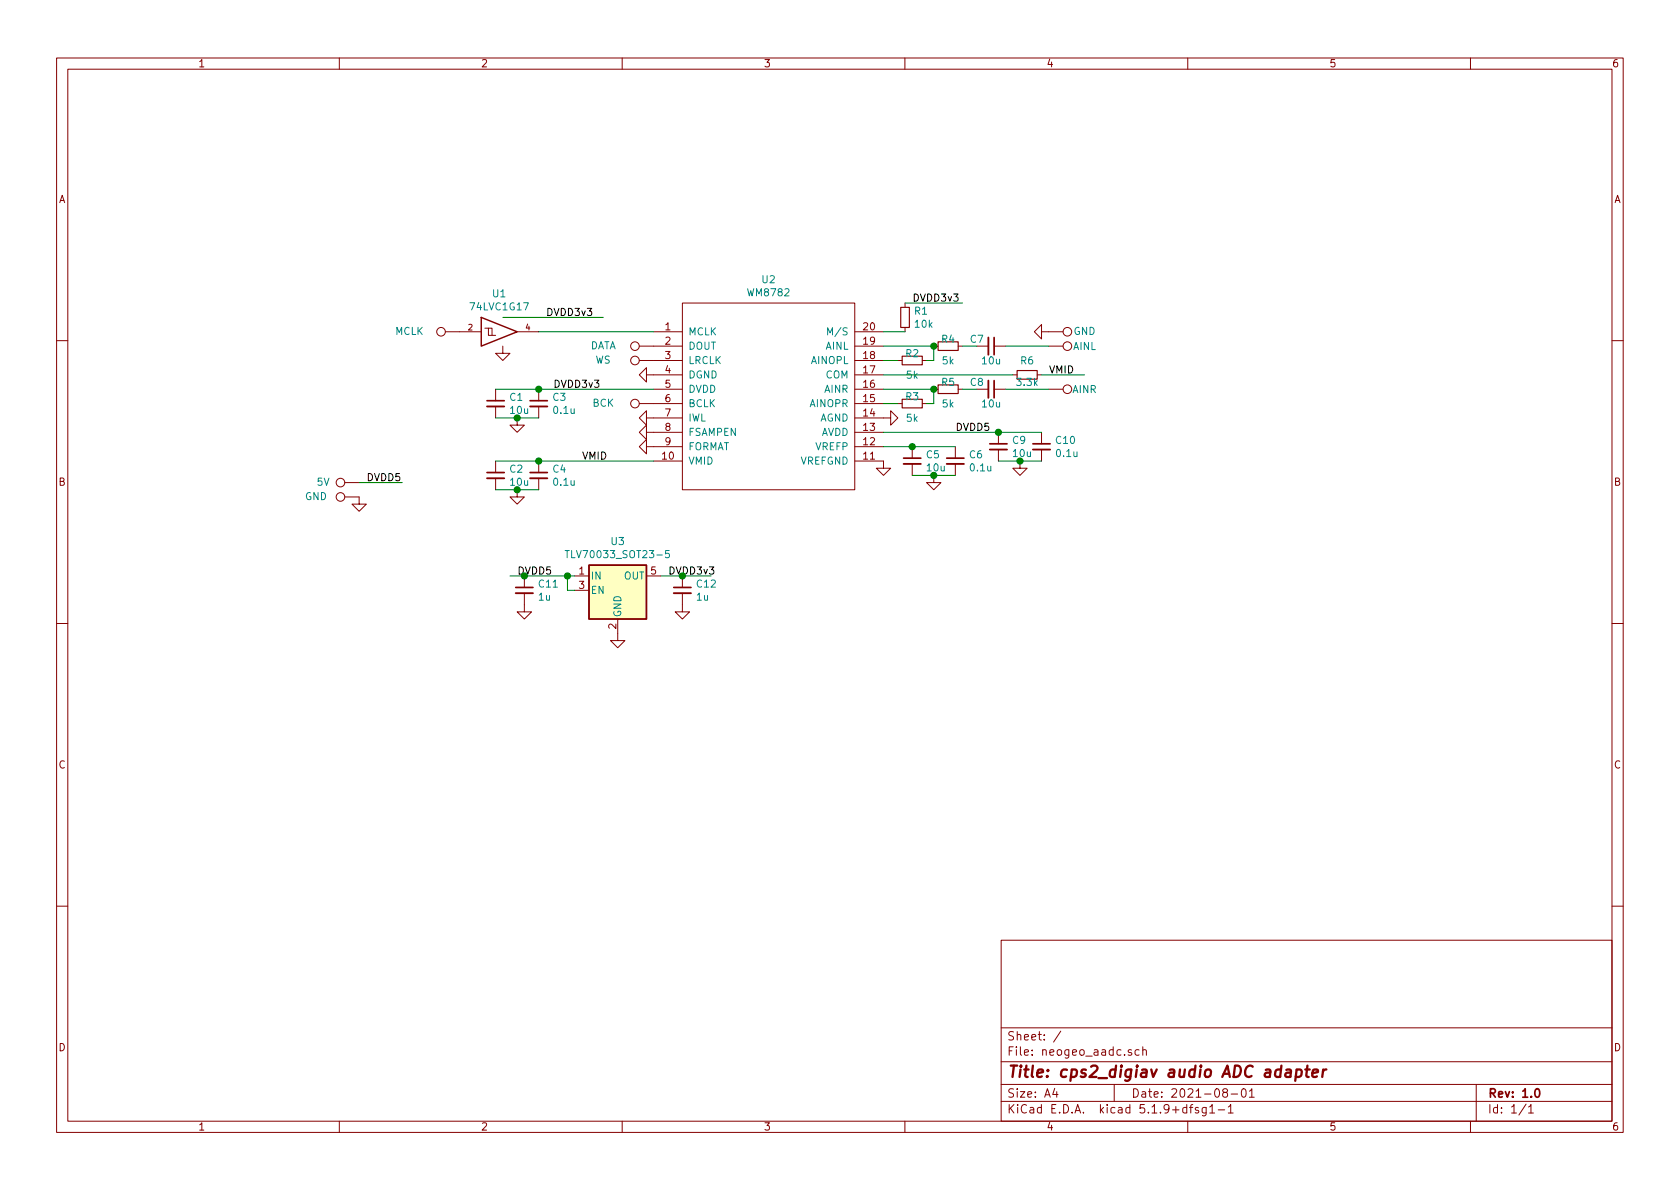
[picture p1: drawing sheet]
EESchema Schematic File Version 4
EELAYER 30 0
EELAYER END
$Descr A4 11693 8268
encoding utf-8
Sheet 1 1
Title "cps2_digiav audio ADC adapter"
Date "2021-08-01"
Rev "1.0"
Comp ""
Comment1 ""
Comment2 ""
Comment3 ""
Comment4 ""
$EndDescr
$Comp
L custom_components:WM8782 U2
U 1 1
P 5350 2750
F 0 "U2" H 5350 3565 50  0000 C CNN
F 1 "WM8782" H 5350 3474 50  0000 C CNN
F 2 "custom_components:TSSOP-20_4.4x6.5mm_Pitch0.65mm_Handsoldering" H 5350 2700 50  0001 C CNN
F 3 "" H 5350 2700 50  0001 C CNN
	1    5350 2750
	1    0    0    -1  
$EndComp
Wire Wire Line
	4550 2300 3750 2300
$Comp
L 74xGxx:74LVC1G17 U1
U 1 1
P 3500 2300
F 0 "U1" H 3475 2567 50  0000 C CNN
F 1 "74LVC1G17" H 3475 2476 50  0000 C CNN
F 2 "Package_TO_SOT_SMD:SOT-23-5_HandSoldering" H 3500 2300 50  0001 C CNN
F 3 "http://www.ti.com/lit/sg/scyt129e/scyt129e.pdf" H 3500 2300 50  0001 C CNN
	1    3500 2300
	1    0    0    -1  
$EndComp
$Comp
L Connector:TestPoint TP4
U 1 1
P 4550 2400
F 0 "TP4" V 4745 2472 50  0001 C CNN
F 1 "DATA" V 4550 2750 50  0000 C CNN
F 2 "custom_components:SMD_PAD" H 4750 2400 50  0001 C CNN
F 3 "~" H 4750 2400 50  0001 C CNN
	1    4550 2400
	0    -1   -1   0   
$EndComp
$Comp
L Connector:TestPoint TP5
U 1 1
P 4550 2500
F 0 "TP5" V 4745 2572 50  0001 C CNN
F 1 "WS" V 4550 2850 50  0000 C CNN
F 2 "custom_components:SMD_PAD" H 4750 2500 50  0001 C CNN
F 3 "~" H 4750 2500 50  0001 C CNN
	1    4550 2500
	0    -1   -1   0   
$EndComp
$Comp
L Connector:TestPoint TP6
U 1 1
P 4550 2800
F 0 "TP6" V 4745 2872 50  0001 C CNN
F 1 "BCK" V 4550 3150 50  0000 C CNN
F 2 "custom_components:SMD_PAD" H 4750 2800 50  0001 C CNN
F 3 "~" H 4750 2800 50  0001 C CNN
	1    4550 2800
	0    -1   -1   0   
$EndComp
$Comp
L power:GND #PWR0101
U 1 1
P 4550 2600
F 0 "#PWR0101" H 4550 2350 50  0001 C CNN
F 1 "GND" H 4555 2427 50  0001 C CNN
F 2 "" H 4550 2600 50  0001 C CNN
F 3 "" H 4550 2600 50  0001 C CNN
	1    4550 2600
	0    1    1    0   
$EndComp
$Comp
L Connector:TestPoint TP2
U 1 1
P 2500 3450
F 0 "TP2" V 2695 3522 50  0001 C CNN
F 1 "GND" V 2500 3750 50  0000 C CNN
F 2 "custom_components:SMD_PAD" H 2700 3450 50  0001 C CNN
F 3 "~" H 2700 3450 50  0001 C CNN
	1    2500 3450
	0    -1   -1   0   
$EndComp
$Comp
L Connector:TestPoint TP1
U 1 1
P 2500 3350
F 0 "TP1" V 2695 3422 50  0001 C CNN
F 1 "5V" V 2500 3600 50  0000 C CNN
F 2 "custom_components:SMD_PAD" H 2700 3350 50  0001 C CNN
F 3 "~" H 2700 3350 50  0001 C CNN
	1    2500 3350
	0    -1   -1   0   
$EndComp
Wire Wire Line
	4550 2700 3750 2700
$Comp
L Device:C_Small C3
U 1 1
P 3750 2800
F 0 "C3" H 3842 2846 50  0000 L CNN
F 1 "0.1u" H 3842 2755 50  0000 L CNN
F 2 "custom_components:SM0603_Capa_libcms" H 3750 2800 50  0001 C CNN
F 3 "~" H 3750 2800 50  0001 C CNN
	1    3750 2800
	1    0    0    -1  
$EndComp
$Comp
L Device:C_Small C1
U 1 1
P 3450 2800
F 0 "C1" H 3542 2846 50  0000 L CNN
F 1 "10u" H 3542 2755 50  0000 L CNN
F 2 "custom_components:SM0603_Capa_libcms" H 3450 2800 50  0001 C CNN
F 3 "~" H 3450 2800 50  0001 C CNN
	1    3450 2800
	1    0    0    -1  
$EndComp
$Comp
L power:GND #PWR0102
U 1 1
P 3600 2900
F 0 "#PWR0102" H 3600 2650 50  0001 C CNN
F 1 "GND" H 3605 2727 50  0001 C CNN
F 2 "" H 3600 2900 50  0001 C CNN
F 3 "" H 3600 2900 50  0001 C CNN
	1    3600 2900
	1    0    0    -1  
$EndComp
Wire Wire Line
	3450 2900 3600 2900
Wire Wire Line
	3600 2900 3750 2900
Connection ~ 3600 2900
Wire Wire Line
	3750 2700 3450 2700
Connection ~ 3750 2700
Text Label 3850 2700 0    50   ~ 0
DVDD3v3
$Comp
L Connector:TestPoint TP3
U 1 1
P 3200 2300
F 0 "TP3" V 3395 2372 50  0001 C CNN
F 1 "MCLK" V 3200 2650 50  0000 C CNN
F 2 "custom_components:SMD_PAD" H 3400 2300 50  0001 C CNN
F 3 "~" H 3400 2300 50  0001 C CNN
	1    3200 2300
	0    -1   -1   0   
$EndComp
Wire Wire Line
	3500 2200 4200 2200
$Comp
L power:GND #PWR0103
U 1 1
P 3500 2400
F 0 "#PWR0103" H 3500 2150 50  0001 C CNN
F 1 "GND" H 3505 2227 50  0001 C CNN
F 2 "" H 3500 2400 50  0001 C CNN
F 3 "" H 3500 2400 50  0001 C CNN
	1    3500 2400
	1    0    0    -1  
$EndComp
Text Label 3800 2200 0    50   ~ 0
DVDD3v3
$Comp
L power:GND #PWR0104
U 1 1
P 4550 2900
F 0 "#PWR0104" H 4550 2650 50  0001 C CNN
F 1 "GND" H 4555 2727 50  0001 C CNN
F 2 "" H 4550 2900 50  0001 C CNN
F 3 "" H 4550 2900 50  0001 C CNN
	1    4550 2900
	0    1    1    0   
$EndComp
$Comp
L power:GND #PWR0105
U 1 1
P 4550 3100
F 0 "#PWR0105" H 4550 2850 50  0001 C CNN
F 1 "GND" H 4555 2927 50  0001 C CNN
F 2 "" H 4550 3100 50  0001 C CNN
F 3 "" H 4550 3100 50  0001 C CNN
	1    4550 3100
	0    1    1    0   
$EndComp
Wire Wire Line
	4550 3200 3750 3200
$Comp
L Device:C_Small C4
U 1 1
P 3750 3300
F 0 "C4" H 3842 3346 50  0000 L CNN
F 1 "0.1u" H 3842 3255 50  0000 L CNN
F 2 "custom_components:SM0603_Capa_libcms" H 3750 3300 50  0001 C CNN
F 3 "~" H 3750 3300 50  0001 C CNN
	1    3750 3300
	1    0    0    -1  
$EndComp
$Comp
L Device:C_Small C2
U 1 1
P 3450 3300
F 0 "C2" H 3542 3346 50  0000 L CNN
F 1 "10u" H 3542 3255 50  0000 L CNN
F 2 "custom_components:SM0603_Capa_libcms" H 3450 3300 50  0001 C CNN
F 3 "~" H 3450 3300 50  0001 C CNN
	1    3450 3300
	1    0    0    -1  
$EndComp
$Comp
L power:GND #PWR0106
U 1 1
P 3600 3400
F 0 "#PWR0106" H 3600 3150 50  0001 C CNN
F 1 "GND" H 3605 3227 50  0001 C CNN
F 2 "" H 3600 3400 50  0001 C CNN
F 3 "" H 3600 3400 50  0001 C CNN
	1    3600 3400
	1    0    0    -1  
$EndComp
Wire Wire Line
	3450 3400 3600 3400
Wire Wire Line
	3600 3400 3750 3400
Connection ~ 3600 3400
Wire Wire Line
	3750 3200 3450 3200
Connection ~ 3750 3200
Text Label 4050 3200 0    50   ~ 0
VMID
$Comp
L power:GND #PWR0107
U 1 1
P 4550 3000
F 0 "#PWR0107" H 4550 2750 50  0001 C CNN
F 1 "GND" H 4555 2827 50  0001 C CNN
F 2 "" H 4550 3000 50  0001 C CNN
F 3 "" H 4550 3000 50  0001 C CNN
	1    4550 3000
	0    1    1    0   
$EndComp
Wire Wire Line
	6150 2300 6300 2300
Wire Wire Line
	6300 2100 6700 2100
Text Label 6350 2100 0    50   ~ 0
DVDD3v3
$Comp
L Device:R_Small R6
U 1 1
P 7150 2600
F 0 "R6" V 7050 2600 50  0000 C CNN
F 1 "3.3k" V 7200 2600 50  0000 C CNN
F 2 "custom_components:SM0603_Resistor_libcms" H 7150 2600 50  0001 C CNN
F 3 "~" H 7150 2600 50  0001 C CNN
	1    7150 2600
	0    1    1    0   
$EndComp
Wire Wire Line
	7250 2600 7550 2600
Text Label 7300 2600 0    50   ~ 0
VMID
$Comp
L Device:C_Small C6
U 1 1
P 6650 3200
F 0 "C6" H 6742 3246 50  0000 L CNN
F 1 "0.1u" H 6742 3155 50  0000 L CNN
F 2 "custom_components:SM0603_Capa_libcms" H 6650 3200 50  0001 C CNN
F 3 "~" H 6650 3200 50  0001 C CNN
	1    6650 3200
	1    0    0    -1  
$EndComp
$Comp
L Device:C_Small C5
U 1 1
P 6350 3200
F 0 "C5" H 6442 3246 50  0000 L CNN
F 1 "10u" H 6442 3155 50  0000 L CNN
F 2 "custom_components:SM0603_Capa_libcms" H 6350 3200 50  0001 C CNN
F 3 "~" H 6350 3200 50  0001 C CNN
	1    6350 3200
	1    0    0    -1  
$EndComp
$Comp
L power:GND #PWR0108
U 1 1
P 6500 3300
F 0 "#PWR0108" H 6500 3050 50  0001 C CNN
F 1 "GND" H 6505 3127 50  0001 C CNN
F 2 "" H 6500 3300 50  0001 C CNN
F 3 "" H 6500 3300 50  0001 C CNN
	1    6500 3300
	1    0    0    -1  
$EndComp
Wire Wire Line
	6350 3300 6500 3300
Wire Wire Line
	6500 3300 6650 3300
Connection ~ 6500 3300
Wire Wire Line
	6650 3100 6350 3100
Wire Wire Line
	6350 3100 6150 3100
Connection ~ 6350 3100
$Comp
L power:GND #PWR0109
U 1 1
P 6150 3200
F 0 "#PWR0109" H 6150 2950 50  0001 C CNN
F 1 "GND" H 6155 3027 50  0001 C CNN
F 2 "" H 6150 3200 50  0001 C CNN
F 3 "" H 6150 3200 50  0001 C CNN
	1    6150 3200
	1    0    0    -1  
$EndComp
$Comp
L Device:C_Small C10
U 1 1
P 7250 3100
F 0 "C10" H 7342 3146 50  0000 L CNN
F 1 "0.1u" H 7342 3055 50  0000 L CNN
F 2 "custom_components:SM0603_Capa_libcms" H 7250 3100 50  0001 C CNN
F 3 "~" H 7250 3100 50  0001 C CNN
	1    7250 3100
	1    0    0    -1  
$EndComp
$Comp
L Device:C_Small C9
U 1 1
P 6950 3100
F 0 "C9" H 7042 3146 50  0000 L CNN
F 1 "10u" H 7042 3055 50  0000 L CNN
F 2 "custom_components:SM0603_Capa_libcms" H 6950 3100 50  0001 C CNN
F 3 "~" H 6950 3100 50  0001 C CNN
	1    6950 3100
	1    0    0    -1  
$EndComp
$Comp
L power:GND #PWR0110
U 1 1
P 7100 3200
F 0 "#PWR0110" H 7100 2950 50  0001 C CNN
F 1 "GND" H 7105 3027 50  0001 C CNN
F 2 "" H 7100 3200 50  0001 C CNN
F 3 "" H 7100 3200 50  0001 C CNN
	1    7100 3200
	1    0    0    -1  
$EndComp
Wire Wire Line
	6950 3200 7100 3200
Wire Wire Line
	7100 3200 7250 3200
Connection ~ 7100 3200
Wire Wire Line
	7250 3000 6950 3000
Connection ~ 6950 3000
Wire Wire Line
	6150 3000 6950 3000
Wire Wire Line
	2800 3350 2500 3350
Text Label 2550 3350 0    50   ~ 0
DVDD5
$Comp
L power:GND #PWR0111
U 1 1
P 2500 3450
F 0 "#PWR0111" H 2500 3200 50  0001 C CNN
F 1 "GND" H 2505 3277 50  0001 C CNN
F 2 "" H 2500 3450 50  0001 C CNN
F 3 "" H 2500 3450 50  0001 C CNN
	1    2500 3450
	1    0    0    -1  
$EndComp
Text Label 6650 3000 0    50   ~ 0
DVDD5
$Comp
L power:GND #PWR0112
U 1 1
P 6150 2900
F 0 "#PWR0112" H 6150 2650 50  0001 C CNN
F 1 "GND" H 6155 2727 50  0001 C CNN
F 2 "" H 6150 2900 50  0001 C CNN
F 3 "" H 6150 2900 50  0001 C CNN
	1    6150 2900
	0    -1   -1   0   
$EndComp
Wire Wire Line
	6150 2600 7050 2600
$Comp
L Device:C_Small C8
U 1 1
P 6900 2700
F 0 "C8" V 6850 2600 50  0000 C CNN
F 1 "10u" V 7000 2700 50  0000 C CNN
F 2 "custom_components:SM0603_Capa_libcms" H 6900 2700 50  0001 C CNN
F 3 "~" H 6900 2700 50  0001 C CNN
	1    6900 2700
	0    1    1    0   
$EndComp
$Comp
L Device:R_Small R5
U 1 1
P 6600 2700
F 0 "R5" V 6550 2700 50  0000 C CNN
F 1 "5k" V 6700 2700 50  0000 C CNN
F 2 "custom_components:SM0603_Resistor_libcms" H 6600 2700 50  0001 C CNN
F 3 "~" H 6600 2700 50  0001 C CNN
	1    6600 2700
	0    1    1    0   
$EndComp
$Comp
L Device:R_Small R3
U 1 1
P 6350 2800
F 0 "R3" V 6300 2800 50  0000 C CNN
F 1 "5k" V 6450 2800 50  0000 C CNN
F 2 "custom_components:SM0603_Resistor_libcms" H 6350 2800 50  0001 C CNN
F 3 "~" H 6350 2800 50  0001 C CNN
	1    6350 2800
	0    1    1    0   
$EndComp
Wire Wire Line
	6150 2700 6500 2700
Wire Wire Line
	6150 2800 6250 2800
Wire Wire Line
	6450 2800 6500 2800
Wire Wire Line
	6500 2800 6500 2700
Connection ~ 6500 2700
Wire Wire Line
	6700 2700 6800 2700
$Comp
L Device:C_Small C7
U 1 1
P 6900 2400
F 0 "C7" V 6850 2300 50  0000 C CNN
F 1 "10u" V 7000 2400 50  0000 C CNN
F 2 "custom_components:SM0603_Capa_libcms" H 6900 2400 50  0001 C CNN
F 3 "~" H 6900 2400 50  0001 C CNN
	1    6900 2400
	0    1    1    0   
$EndComp
$Comp
L Device:R_Small R4
U 1 1
P 6600 2400
F 0 "R4" V 6550 2400 50  0000 C CNN
F 1 "5k" V 6700 2400 50  0000 C CNN
F 2 "custom_components:SM0603_Resistor_libcms" H 6600 2400 50  0001 C CNN
F 3 "~" H 6600 2400 50  0001 C CNN
	1    6600 2400
	0    1    1    0   
$EndComp
$Comp
L Device:R_Small R2
U 1 1
P 6350 2500
F 0 "R2" V 6300 2500 50  0000 C CNN
F 1 "5k" V 6450 2500 50  0000 C CNN
F 2 "custom_components:SM0603_Resistor_libcms" H 6350 2500 50  0001 C CNN
F 3 "~" H 6350 2500 50  0001 C CNN
	1    6350 2500
	0    1    1    0   
$EndComp
Wire Wire Line
	6150 2400 6500 2400
Wire Wire Line
	6450 2500 6500 2500
Wire Wire Line
	6500 2500 6500 2400
Connection ~ 6500 2400
Wire Wire Line
	6700 2400 6800 2400
Wire Wire Line
	6250 2500 6150 2500
Wire Wire Line
	7000 2700 7300 2700
Wire Wire Line
	7000 2400 7300 2400
$Comp
L Connector:TestPoint TP8
U 1 1
P 7300 2400
F 0 "TP8" V 7495 2472 50  0001 C CNN
F 1 "AINL" V 7300 2650 50  0000 C CNN
F 2 "custom_components:SMD_PAD" H 7500 2400 50  0001 C CNN
F 3 "~" H 7500 2400 50  0001 C CNN
	1    7300 2400
	0    1    1    0   
$EndComp
$Comp
L Connector:TestPoint TP9
U 1 1
P 7300 2700
F 0 "TP9" V 7495 2772 50  0001 C CNN
F 1 "AINR" V 7300 2950 50  0000 C CNN
F 2 "custom_components:SMD_PAD" H 7500 2700 50  0001 C CNN
F 3 "~" H 7500 2700 50  0001 C CNN
	1    7300 2700
	0    1    1    0   
$EndComp
$Comp
L Connector:TestPoint TP7
U 1 1
P 7300 2300
F 0 "TP7" V 7495 2372 50  0001 C CNN
F 1 "GND" V 7300 2550 50  0000 C CNN
F 2 "custom_components:SMD_PAD" H 7500 2300 50  0001 C CNN
F 3 "~" H 7500 2300 50  0001 C CNN
	1    7300 2300
	0    1    -1   0   
$EndComp
$Comp
L power:GND #PWR0114
U 1 1
P 7300 2300
F 0 "#PWR0114" H 7300 2050 50  0001 C CNN
F 1 "GND" H 7305 2127 50  0001 C CNN
F 2 "" H 7300 2300 50  0001 C CNN
F 3 "" H 7300 2300 50  0001 C CNN
	1    7300 2300
	0    1    -1   0   
$EndComp
$Comp
L Regulator_Linear:TLV70033_SOT23-5 U3
U 1 1
P 4300 4100
F 0 "U3" H 4300 4442 50  0000 C CNN
F 1 "TLV70033_SOT23-5" H 4300 4351 50  0000 C CNN
F 2 "Package_TO_SOT_SMD:SOT-23-5_HandSoldering" H 4300 4425 50  0001 C CIN
F 3 "http://www.ti.com/lit/ds/symlink/tlv700.pdf" H 4300 4150 50  0001 C CNN
	1    4300 4100
	1    0    0    -1  
$EndComp
Text Label 3600 4000 0    50   ~ 0
DVDD5
$Comp
L Device:C_Small C11
U 1 1
P 3650 4100
F 0 "C11" H 3742 4146 50  0000 L CNN
F 1 "1u" H 3742 4055 50  0000 L CNN
F 2 "custom_components:SM0603_Capa_libcms" H 3650 4100 50  0001 C CNN
F 3 "~" H 3650 4100 50  0001 C CNN
	1    3650 4100
	1    0    0    -1  
$EndComp
Connection ~ 3650 4000
Wire Wire Line
	3650 4000 3550 4000
$Comp
L power:GND #PWR0115
U 1 1
P 3650 4200
F 0 "#PWR0115" H 3650 3950 50  0001 C CNN
F 1 "GND" H 3655 4027 50  0001 C CNN
F 2 "" H 3650 4200 50  0001 C CNN
F 3 "" H 3650 4200 50  0001 C CNN
	1    3650 4200
	1    0    0    -1  
$EndComp
Wire Wire Line
	3650 4000 3950 4000
Wire Wire Line
	4000 4100 3950 4100
Wire Wire Line
	3950 4100 3950 4000
Connection ~ 3950 4000
Wire Wire Line
	3950 4000 4000 4000
Wire Wire Line
	4950 4000 4750 4000
$Comp
L power:GND #PWR0116
U 1 1
P 4300 4400
F 0 "#PWR0116" H 4300 4150 50  0001 C CNN
F 1 "GND" H 4305 4227 50  0001 C CNN
F 2 "" H 4300 4400 50  0001 C CNN
F 3 "" H 4300 4400 50  0001 C CNN
	1    4300 4400
	1    0    0    -1  
$EndComp
$Comp
L Device:C_Small C12
U 1 1
P 4750 4100
F 0 "C12" H 4842 4146 50  0000 L CNN
F 1 "1u" H 4842 4055 50  0000 L CNN
F 2 "custom_components:SM0603_Capa_libcms" H 4750 4100 50  0001 C CNN
F 3 "~" H 4750 4100 50  0001 C CNN
	1    4750 4100
	1    0    0    -1  
$EndComp
$Comp
L power:GND #PWR0117
U 1 1
P 4750 4200
F 0 "#PWR0117" H 4750 3950 50  0001 C CNN
F 1 "GND" H 4755 4027 50  0001 C CNN
F 2 "" H 4750 4200 50  0001 C CNN
F 3 "" H 4750 4200 50  0001 C CNN
	1    4750 4200
	1    0    0    -1  
$EndComp
Connection ~ 4750 4000
Wire Wire Line
	4750 4000 4600 4000
Text Label 4650 4000 0    50   ~ 0
DVDD3v3
$Comp
L Device:R_Small R1
U 1 1
P 6300 2200
F 0 "R1" H 6359 2246 50  0000 L CNN
F 1 "10k" H 6359 2155 50  0000 L CNN
F 2 "custom_components:SM0603_Resistor_libcms" H 6300 2200 50  0001 C CNN
F 3 "~" H 6300 2200 50  0001 C CNN
	1    6300 2200
	1    0    0    -1  
$EndComp
$EndSCHEMATC
